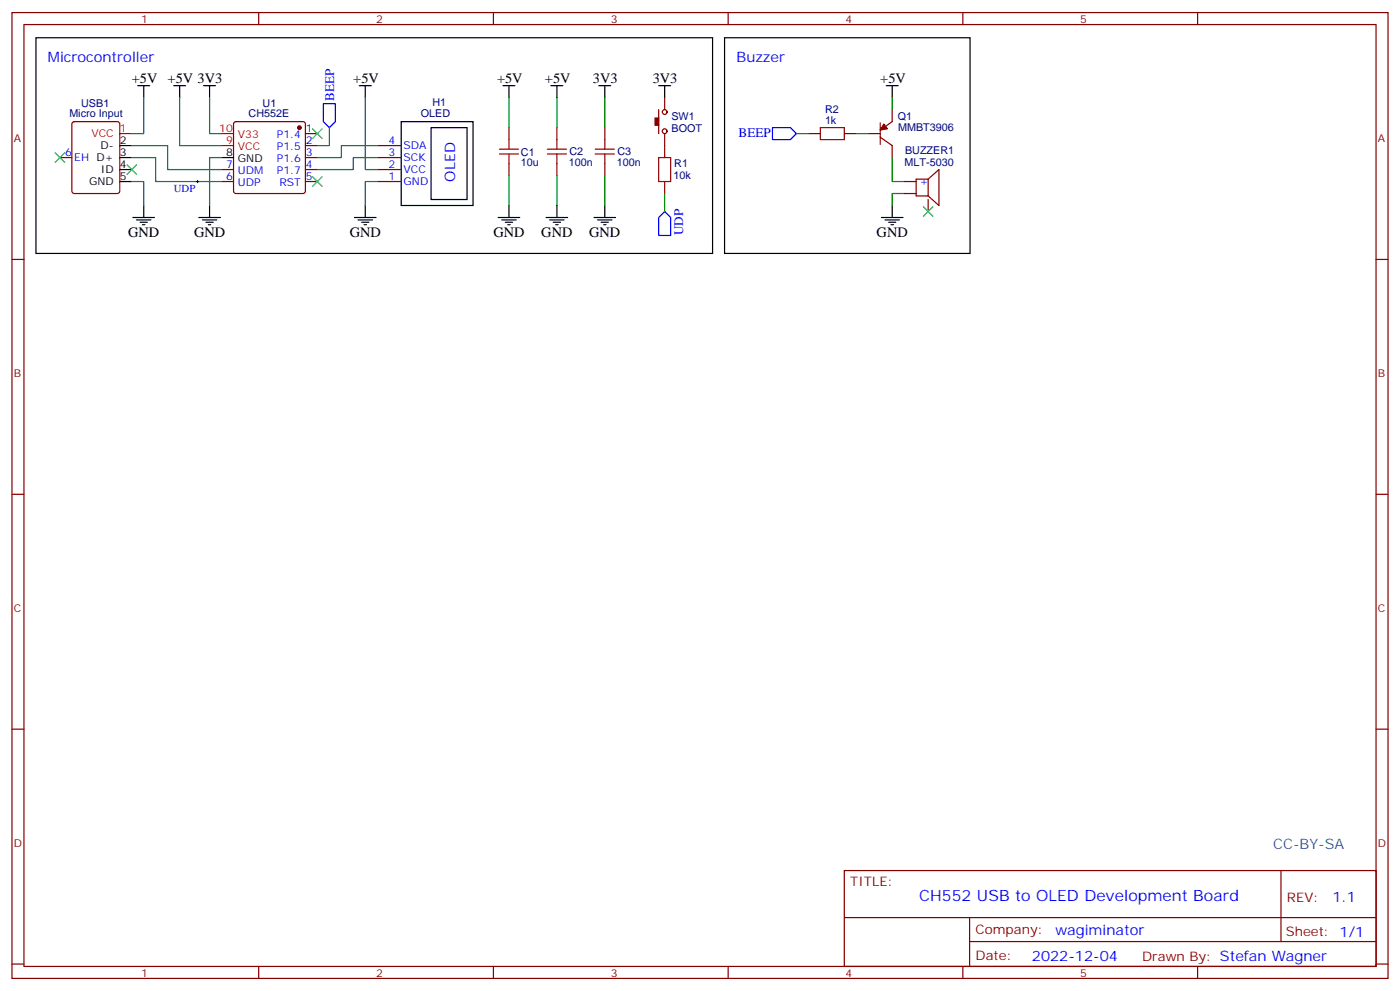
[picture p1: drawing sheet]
<svg xmlns="http://www.w3.org/2000/svg" width="412mm" height="292mm" viewBox="0 0 412 292" stroke-linecap="round" stroke-linejoin="round" font-family="sans-serif">
<g fill="none" stroke="#870000" stroke-width=".35">
<path d="M3.5 3.7h405.4v284.3h-405.4zM7.1 7.2h398.2v277.3h-398.2zM76.2 3.7v3.5M145.3 3.7v3.5M214.5 3.7v3.5M283.6 3.7v3.5M352.8 3.7v3.5M21.4 36l.5-.2h12.7l.6 .4 .1 20.1-.5 .6-12.9 .1-.7-.5v-20zM69 36l.5-.2h19.8l.5 .2 .2 .5v19.8l-.3 .5-.4 .2h-19.8l-.5-.3-.2-.4v-19.8zM90 39.3h3.5M149.9 37.6v3.5M164 37.6v3.5"/>
<path d="M178.2 37.6v3.5M194 32.3v7M195.8 28.8v3.5M195.8 39.3v7.1M238.1 39.3h3.6M248.7 39.3h3.5M255.8 39.3h3.5M259.3 36.2v6.3M262.8 32.3v3.5l-3.5 2.5M17.6 46.4h3.6M65.3 49.9h3.5M65.3 53.4h3.5"/>
<path d="M90 42.9h3.5M90 46.4h3.5M90 49.9h3.5M90 53.4h3.5M111.1 42.9h7.1M111.1 46.4h7.1M111.1 49.9h7.1M111.1 53.4h7.1M149.9 48.2v3.5M164 48.2v3.5M178.2 48.2v3.5M195.8 53.4v3.6"/>
<path d="M259.3 40.4l3.5 2.5v3.5M266.3 53.4h3.6M266.3 57h3.6M273.4 52.7l3.2-2.8v10.6l-3.2-2.8M273.4 52.7v5M273.4 58.7v3.6M273.4 52.7h-3.5v5h3.5M3.5 76.4h3.6M405.3 76.4h3.6M3.5 145.5h3.6M405.3 145.5h3.6M3.5 214.7h3.6"/>
<path d="M405.3 214.7h3.6M248.7 256.3h156.6v28.2h-156.6zM377.3 256.3v20.9M248.7 270.1h156.5M285.6 277.2h119.6M285.6 270.1v14.2M3.5 283.8h3.6M76.2 284.5v3.5M145.3 284.5v3.5M214.5 284.5v3.5M283.6 284.5v3.5M352.8 284.5v3.5"/>
<path d="M405.3 283.8h3.6"/>
<circle cx="195.8" cy="33" r=".71"/>
<circle cx="195.8" cy="38.6" r=".71"/>
</g>
<g fill="#870000" stroke="#870000" stroke-width=".35">
<path d="M193 34.7h1v2.2h-1z"/>
<path d="M260.3 36.5l1.1 1.4-2.1 .4z"/>
<circle cx="88.2" cy="37.6" r=".53"/>
</g>
<g fill="none" stroke="#000" stroke-width=".35">
<path d="M10.6 11.1h199.3v63.5h-199.3zM213.4 11.1h72.4v63.5h-72.4zM40.6 25.2h3.5M42.3 25.2v3.6M51.2 25.2h3.5M52.9 25.2v3.6M60 25.2h3.5M61.7 25.2v3.6M105.8 25.2h3.6M107.6 25.2v3.6M118.2 35.8h21.1v24.7h-21.1zM127 37.6h10.6v21.1h-10.6z"/>
<path d="M148.2 25.2h3.5M149.9 25.2v3.6M162.3 25.2h3.5M164 25.2v3.6M176.4 25.2h3.5M178.2 25.2v3.6M194 25.2h3.6M195.8 25.2v3.6M261.1 25.2h3.5M262.8 25.2v3.6M35.3 46.4h3.5M35.3 53.4h3.5"/>
<path d="M35.3 49.9h3.5M35.3 42.9h3.5M65.3 46.4h3.5M39.2 64h6.3M40.2 64.7h4.2M41.3 65.4h2.1M42 66.1h.7M42.3 60.5v3.5M58.6 64h6.3M59.6 64.7h4.3M60.7 65.4h2.1M61.4 66.1h.7"/>
<path d="M61.7 60.5v3.5M104.4 64h6.4M105.5 64.7h4.2M106.5 65.4h2.2M107.2 66.1h.7M107.6 60.5v3.5M146.8 64h6.3M147.8 64.7h4.2M148.9 65.4h2.1M149.6 66.1h.7M149.9 60.5v3.5M160.9 64h6.3"/>
<path d="M161.9 64.7h4.3M163 65.4h2.1M163.7 66.1h.7M164 60.5v3.5M175 64h6.3M176 64.7h4.3M177.1 65.4h2.1M177.8 66.1h.7M178.2 60.5v3.5M259.6 64h6.4M260.7 64.7h4.2M261.8 65.4h2.1"/>
<path d="M262.5 66.1h.7M262.8 60.5v3.5"/>
</g>
<path d="M35.3 39.3h3.5M65.3 39.3h3.5M65.3 42.9h3.5" fill="none" stroke="#f00" stroke-width=".35"/>
<path d="M92.1 37.9l2.8 2.8M94.9 37.9l-2.8 2.8M16.2 45l2.8 2.8M19 45l-2.8 2.8M37.4 48.5l2.8 2.8M40.2 48.5l-2.8 2.8M92.1 52l2.8 2.9M94.9 52l-2.8 2.9M272 60.9l2.8 2.8M274.8 60.9l-2.8 2.8" fill="none" stroke="#3c3" stroke-width=".35"/>
<g fill="none" stroke="#008700" stroke-width=".35">
<path d="M42.3 28.8v10.5h-3.5M52.9 28.8v14.1h12.4M61.7 28.8v10.5h3.6M97 37.6v5.3h-3.5M107.6 28.8v21.1h3.5M149.9 28.8v8.8M164 28.8v8.8M178.2 28.8v8.8M234.6 39.3h3.5M252.2 39.3h3.6M262.8 28.8v3.5M38.8 53.4h3.5v7.1"/>
<path d="M38.8 46.4h7.1v7h19.4M38.8 42.9h10.6v7h15.9M65.3 46.4h-3.6v14.1M111.1 46.4h-7v3.5h-10.6M111.1 42.9h-10.6v3.5h-7M111.1 53.4h-3.5v7.1M149.9 51.7v8.8M164 51.7v8.8M178.2 51.7v8.8M195.8 57v5.3M262.8 46.4v7h3.5M266.3 57h-3.5v3.5"/>
</g>
<path d="M57.9 53.4h.7M58.2 53.1v.7" fill="none" stroke="#000" stroke-width=".29"/>
<path d="M95.2 30.5h3.6v5.3l-1.8 1.8-1.8-1.8zM227.5 37.6h5.3l1.8 1.7-1.8 1.8h-5.3zM195.8 62.3l1.8 1.7v5.3h-3.6v-5.3z" fill="none" stroke="#00f" stroke-width=".35"/>
<g fill="none" stroke="#a10000" stroke-width=".35">
<path d="M241.7 37.6h7v3.5h-7zM147.1 45.3h5.7M147.1 43.9h5.7M149.9 41.1v2.8M149.9 45.3v2.9M161.2 45.3h5.7M161.2 43.9h5.7M164 41.1v2.8M164 45.3v2.9M175.3 45.3h5.7M175.3 43.9h5.7M178.2 41.1v2.8"/>
<path d="M178.2 45.3v2.9M194 46.4h3.6v7h-3.6z"/>
</g>
<text font-size="4.6" fill="#00f" x="270.8" y="265.3">CH552 USB to OLED Development Board</text>
<g font-size="4.2" fill="#00f">
<text x="14.1" y="18.2">Microcontroller</text>
<text x="217" y="18.2">Buzzer</text>
<text x="134.1" y="53.4" transform="rotate(-90 134.1 53.4)">OLED</text>
<text x="392.5" y="265.6">1.1</text>
<text x="310.9" y="275.1">w</text>
<text x="314.3" y="275.1">agiminator</text>
<text x="304" y="282.9">2022-12-04</text>
</g>
<g font-size="4.2">
<text x="38.8" y="24.5">+5V</text>
<text x="49.4" y="24.5">+5V 3V3</text>
<text x="104.1" y="24.5">+5V</text>
<text x="146.4" y="24.5">+5V</text>
<text x="160.5" y="24.5">+5V</text>
<text x="174.6" y="24.5">3V3</text>
<text x="192.3" y="24.5">3V3</text>
<text x="259.3" y="24.5">+5V</text>
<text x="37.7" y="69.7">GND</text>
<text x="57.1" y="69.7">GND</text>
<text x="103" y="69.7">GND</text>
<text x="145.3" y="69.7">GND</text>
<text x="159.5" y="69.7">GND</text>
<text x="173.6" y="69.7">GND</text>
<text x="258.2" y="69.7">GND</text>
</g>
<text font-size="4.2" fill="#0099b0" x="375" y="249.9">CC-BY-SA</text>
<g font-size="3.9" fill="#00f">
<text x="98.5" y="29.7" transform="rotate(-90 98.5 29.7)">BEEP</text>
<text x="217.6" y="40.4">BEEP</text>
<text x="201.3" y="69.2" transform="rotate(-90 201.3 69.2)">UDP</text>
</g>
<g font-size="3.9" fill="#800">
<text x="250.5" y="260.9">TITLE:</text>
<text x="379.1" y="265.6">REV:</text>
<text x="287.4" y="275.1">Company:</text>
<text x="378.7" y="275.7">Sheet: 1/1</text>
<text x="287.4" y="282.8">Date:</text>
<text x="336.4" y="282.8">Draw</text>
<text x="346.6" y="282.8">n By: Stefan Wagner</text>
</g>
<g font-size="3.2" fill="#800">
<text x="41.6" y="6.7">1</text>
<text x="110.8" y="6.7">2</text>
<text x="179.9" y="6.7">3</text>
<text x="249.1" y="6.7">4</text>
<text x="318.2" y="6.7">5</text>
<text x="4.1" y="41.8">A</text>
<text x="405.9" y="41.8">A</text>
<text x="4.1" y="110.9">B</text>
<text x="405.9" y="110.9">B</text>
<text x="4.1" y="180.1">C</text>
<text x="405.9" y="180.1">C</text>
<text x="4.1" y="249.2">D</text>
<text x="405.9" y="249.2">D</text>
<text x="41.6" y="287.5">1</text>
<text x="110.8" y="287.5">2</text>
<text x="179.9" y="287.5">3</text>
<text x="249.1" y="287.5">4</text>
<text x="318.2" y="287.5">5</text>
</g>
<g font-size="3.2" fill="#000080">
<text x="20.4" y="34.5">Micro Input</text>
<text x="23.9" y="31.5">USB1</text>
<text x="73.2" y="34.5">CH552E</text>
<text x="77.4" y="31.4">U1</text>
<text x="124" y="34.5">OLED</text>
<text x="127.4" y="31.3">H1</text>
<text x="197.8" y="35.2">SW1</text>
<text x="243" y="33.3">R2</text>
<text x="264.5" y="35.2">Q1</text>
<text x="197.8" y="38.7">BOOT</text>
<text x="243" y="36.5">1k</text>
<text x="264.6" y="38.7">MMBT3906</text>
<text x="153.5" y="45.8">C1</text>
<text x="167.7" y="45.8">C2</text>
<text x="181.9" y="45.8">C3</text>
<text x="266.6" y="45.4">BUZZER1</text>
<text x="153.5" y="48.9">10u</text>
<text x="167.6" y="48.9">100n</text>
<text x="181.7" y="48.9">100n</text>
<text x="198.4" y="52.8">10k</text>
<text x="198.6" y="49.3">R1</text>
<text x="266.5" y="48.9">MLT-5030</text>
</g>
<g font-size="3.2" fill="#f00">
<text x="26.9" y="40.4">VCC</text>
<text x="35.3" y="39">1</text>
<text x="64.6" y="39">10</text>
<text x="70.1" y="40.7">V33</text>
<text x="66.6" y="42.5">9</text>
<text x="70.1" y="44.3">VCC</text>
</g>
<g font-size="3.2" fill="#00f">
<text x="81.6" y="40.7">P1.4</text>
<text x="90.1" y="39">1</text>
<text x="19.1" y="46">6</text>
<text x="21.9" y="47.4">EH D+</text>
<text x="81.6" y="44.3">P1.5</text>
<text x="81.6" y="47.8">P1.6</text>
<text x="90.1" y="42.5">2</text>
<text x="90.1" y="46">3</text>
<text x="114.4" y="46">3</text>
<text x="114.4" y="42.5">4</text>
<text x="118.9" y="47.4">SCK</text>
<text x="118.9" y="43.9">SDA</text>
<text x="66.6" y="53.1">6</text>
<text x="66.6" y="49.6">7</text>
<text x="70.1" y="51.3">UDM</text>
<text x="81.6" y="51.3">P1.7</text>
<text x="90.1" y="49.6">4</text>
<text x="90.1" y="53.1">5</text>
<text x="114.4" y="53.1">1</text>
<text x="114.4" y="49.6">2</text>
<text x="118.9" y="51">VCC</text>
<text x="51.2" y="56.5">UDP</text>
<text x="70.1" y="54.9">UDP</text>
<text x="82.3" y="54.9">RST</text>
<text x="118.9" y="54.5">GND</text>
<text x="270.9" y="54.5">+</text>
</g>
<g font-size="3.2">
<text x="29.6" y="43.9">D-</text>
<text x="35.3" y="46">3</text>
<text x="35.3" y="42.5">2</text>
<text x="66.6" y="46">8</text>
<text x="70.1" y="47.8">GND</text>
<text x="29.7" y="51">ID</text>
<text x="35.3" y="53.1">5</text>
<text x="35.3" y="49.6">4</text>
<text x="26.2" y="54.5">GND</text>
</g>
</svg>
